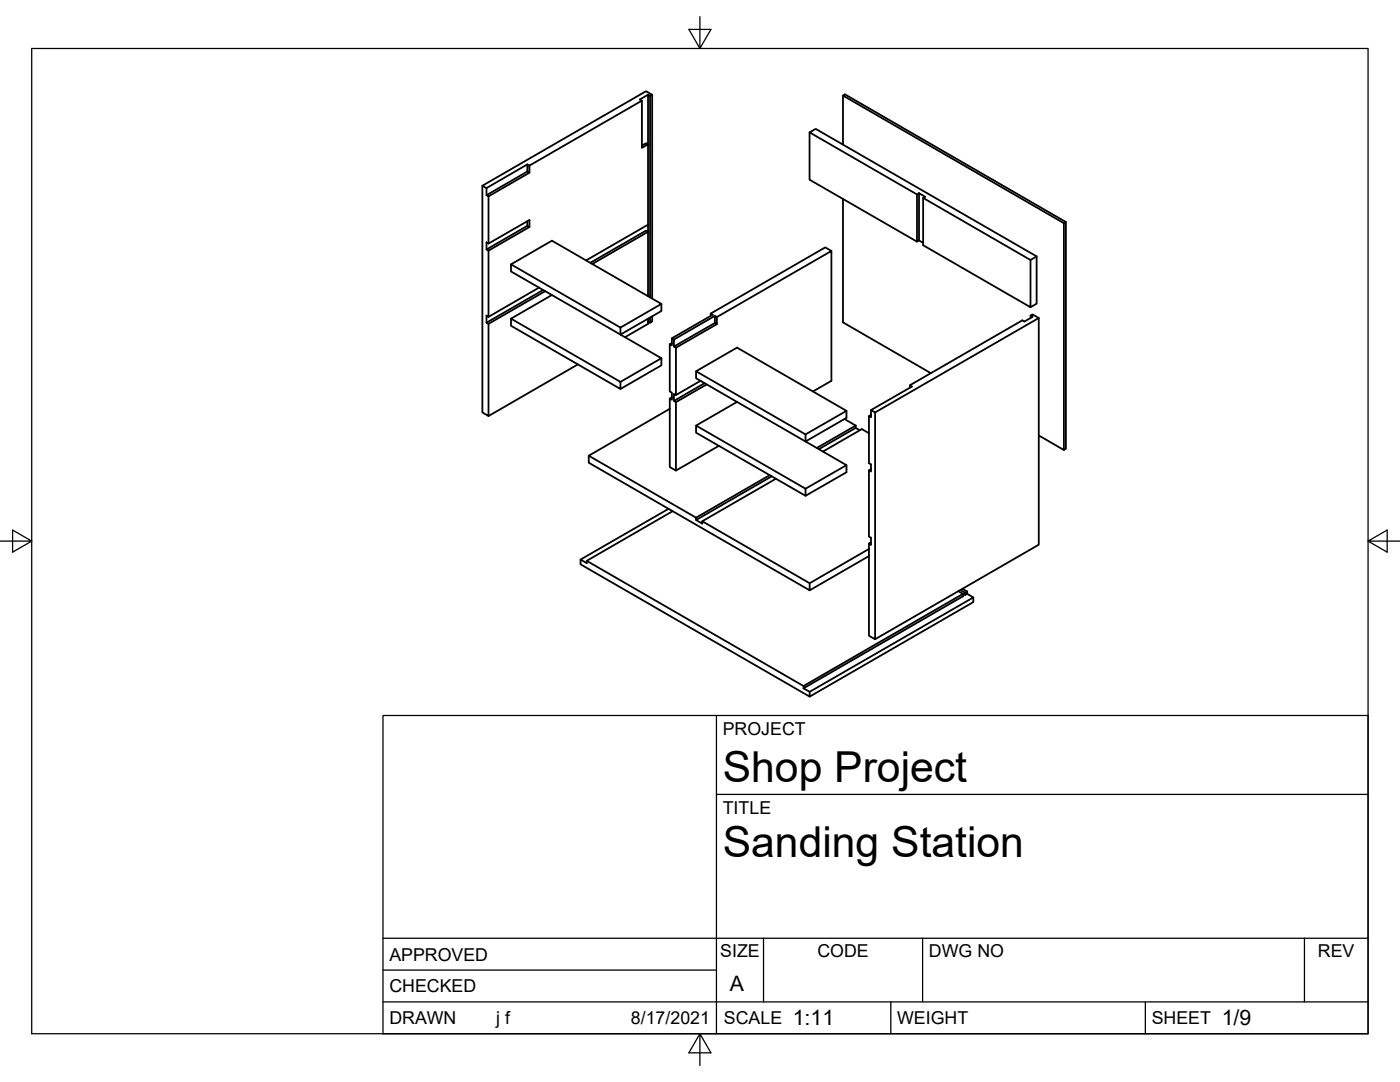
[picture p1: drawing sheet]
<svg xmlns="http://www.w3.org/2000/svg" width="279mm" height="216mm" viewBox="0 0 279 216" stroke-linecap="round" stroke-linejoin="round" font-family="sans-serif">
<!-- layer: Visible -->
<g fill="none" stroke="#000" stroke-width=".36">
<path d="M129.3 18.9v40.2M129.7 19.2v40.2M130.2 18.9v40.7M168.2 19.1v9.8M96.3 37.1v45.2l1.2 .7v-18.4M97.5 39.2v9.4M105.2 32.8l.5 .2v1.5l-.5-.3zM105.2 34.2l-8.1 4.7 .4 .3M105.2 32.8l-8.1 4.7v1.4M105.7 34.5l-8.2 4.7M128.1 29l.8-.4 .4 .2-1.2 .7v-9.4l-.4-.2 1.6-1 .4 .3 .5-.3-1.3-.7-32.6 18.9 .8 .4M128.1 20.1l-22.4 12.9"/>
<path d="M161.6 26.4v9.5l21.4 12.3M168.2 39.7v24.6l17.6 10.2M183 38.8l.4-.2v9.4l-.4 .2zM183 38.8l-21.4-12.4 1.2-.7 44.1 25.5-1.2 .7-21.5-12.4M183.4 38.6l1.2 .7-.4 .2v9.4l21.5 12.4v-9.4M97.5 50v13.2M102 52.7l21.8 12.7v1.4l-21.8-12.6zM102 52.7l8.2-4.7 21.8 12.6-8.2 4.8M105.2 44.1v1l.5 .2M105.2 45.1l-8.1 4.7 .4 .2M105.7 45.3v-1.4l-8.2 4.7-.4-.2v1.4M105.7 45.3l-8.2 4.7"/>
<path d="M107.6 57.4l-10.1 5.8M108.4 57.9l-11.3 6.5 .4 .2M108.8 58.1l-11.3 6.5M110.2 58.9l-8.2 4.7M117.8 52.5l11.1-6.5 .4 .2-11.1 6.5M129.3 44.8l-12.3 7.2M165.9 50.1l-1.2-.7-22.9 13.2M183.4 48l.8 .5M206.9 51.2v9.4l-1.2 .7M212.3 44.5l.4-.2-44.1-25.5-.4 .3 44.1 25.4v45.3l-5-2.9M212.7 44.3v45.2l-.4 .3M97.5 63.2l-.4-.2v1.4"/>
<path d="M102 63.6l21.8 12.6v1.4l-21.8-12.6zM115.3 72.7l-17.8 10.3M129.3 63.6v1l-4.6 2.7M129.3 64.2l.4 .2M129.7 63.4v1M130.2 63.1v1.1l-.5 .2M132 60.6v1.5l-8.2 4.7 8.2 4.7-8.2 4.7M132 71.5v1.4l-8.2 4.7M134.1 68.5l-.4 .2M134.1 79.3l-.4 .2M134.5 67.8l-.4-.3v1.4l-.4-.2v9.4l.4 .3v1.4l-.4-.3v13.7l1.2 .7v-13.7M134.9 69.4v9.4"/>
<path d="M138.9 74.1v1.4l21.9 12.6 8.1-4.7v-1.4l-21.8-12.6-8.2 4.7 21.9 12.6v1.4l8.1 4.7v1.4l-8.1 4.7-21.9-12.6v-1.4M139.8 76l-4.9 2.8-.4-.2v1.4M140.6 76.5l-6.1 3.5 .4 .2M141 76.7l-6.1 3.5M141.8 63v-.4l.4 .2-8.1 4.7M142.7 63l.4 .3v1.4l-.4-.2zM142.7 64.5l-8.2 4.7 .4 .2M142.7 63l-8.2 4.8v1.4M143.1 63.3l22.8-13.2v25.9l-3.7 2.1M143.1 64.7l-8.2 4.7M181.6 77.4v-.5l.4 .2-8.2 4.7v1.4l-.4-.2 .4-.2M181.6 76.9l22.4-13 .4 .3 1.7-1-.4-.2 .4-.3 1.2 .8-32.7 18.8-.8-.5"/>
<path d="M205.7 63v.5M207.3 63.5v45.2l-32.7 18.9M117.5 90.9v1.4l44.1 25.5v-1.4M133.7 81.6l-16.2 9.3 21.4 12.4M143.5 89l-8.6 4.9M147.1 80.2l-8.2 4.7 21.9 12.6v1.4M153.6 94.8l-14.7 8.5M154 95l-15.1 8.8v-.5M154.9 95.5l-14.8 8.5v.5l-1.2-.7M168.5 83.6l2.3 1.3M168.9 82l-8.1 4.7M168.9 92.8l-8.1 4.7"/>
<path d="M170.8 84.9v.5l-7.4 4.2M170.8 84.9l-7.8 4.5M170.8 85.4l.8 .5M173.4 83v9.4l.4 .3v1.4l-.4-.2 .4-.3M173.4 93.9v13.2l.4 .2v1.4l-.4-.2 .4-.3M173.4 86.4l-1.4-.8-7.8 4.5M174.6 82.3v45.3l-1.2-.7v-18.4M115.9 111.7v.9l45.7 26.4M117.1 111.9l43.3 25M133.4 101.5l-17.5 10.2 1.2 .7v-.5l17.1-9.9M140.1 104l21.5 12.4 11.8-6.9M173.4 111l-11.8 6.8"/>
<path d="M191.3 118l.9 .5v.5l-31.8 18.4v-.5l31.8-18.4 .4 .2M191.7 117.7l.9 .6M192.1 117.5l.9 .5M192.6 118.3l.4-.3v.5l-.4 .2zM193 118.5l1.2 .7-32.6 18.8-1.2-.6M194.2 119.2v.9l-32.6 18.9v-1"/>
</g>
<!-- layer: Border -->
<path d="M6.3 9.7h266.7v196.6h-266.7zM139.7 3.3v6.4l2.2-3.8h-4.4l2.2 3.8M0 108h6.3l-3.8-2.2v4.4l3.8-2.2M273 108l3.8 2.2v-4.4l-3.8 2.2h6.4M139.7 206.3l-2.2 3.8h4.4l-2.2-3.8v6.3" fill="none" stroke="#000" stroke-width=".25"/>
<!-- layer: Titleblock -->
<path d="M76.4 142.8h196.6v63.5h-196.6zM143 158.5h130M143 142.8v63.5M76.4 199.9h196.6M76.4 193.6h66.6M76.4 187.2h196.6M152.4 187.2v12.7M177.8 199.9v6.4M184.1 187.2v12.7M228.6 199.9v6.4M260.3 187.2v12.7" fill="none" stroke="#000" stroke-width=".25"/>
<g font-size="8.5">
<text x="144.3" y="156">Shop Project</text>
<text x="144.3" y="171">Sanding Station</text>
</g>
<g font-size="4.3">
<text x="145.7" y="197.7">A</text>
<text x="158.2" y="204.6">1:11</text>
<text x="243.8" y="204.6">1/9</text>
</g>
<g font-size="3.5">
<text x="144.3" y="146.6">PROJECT</text>
<text x="144.3" y="162.3">TITLE</text>
<text x="77.7" y="191.7">APPROVED</text>
<text x="143.7" y="191">SIZE</text>
<text x="163.1" y="191">CODE</text>
<text x="185.4" y="191">DWG NO</text>
<text x="263" y="191">REV</text>
<text x="77.7" y="198">CHECKED</text>
<text x="77.7" y="204.4">DRAWN</text>
<text x="99" y="204.4">j f</text>
<text x="125.9" y="204.4">8/17/2021</text>
<text x="144.5" y="204.4">SCALE</text>
<text x="179" y="204.4">WEIGHT</text>
<text x="229.8" y="204.4">SHEET</text>
</g>
</svg>
